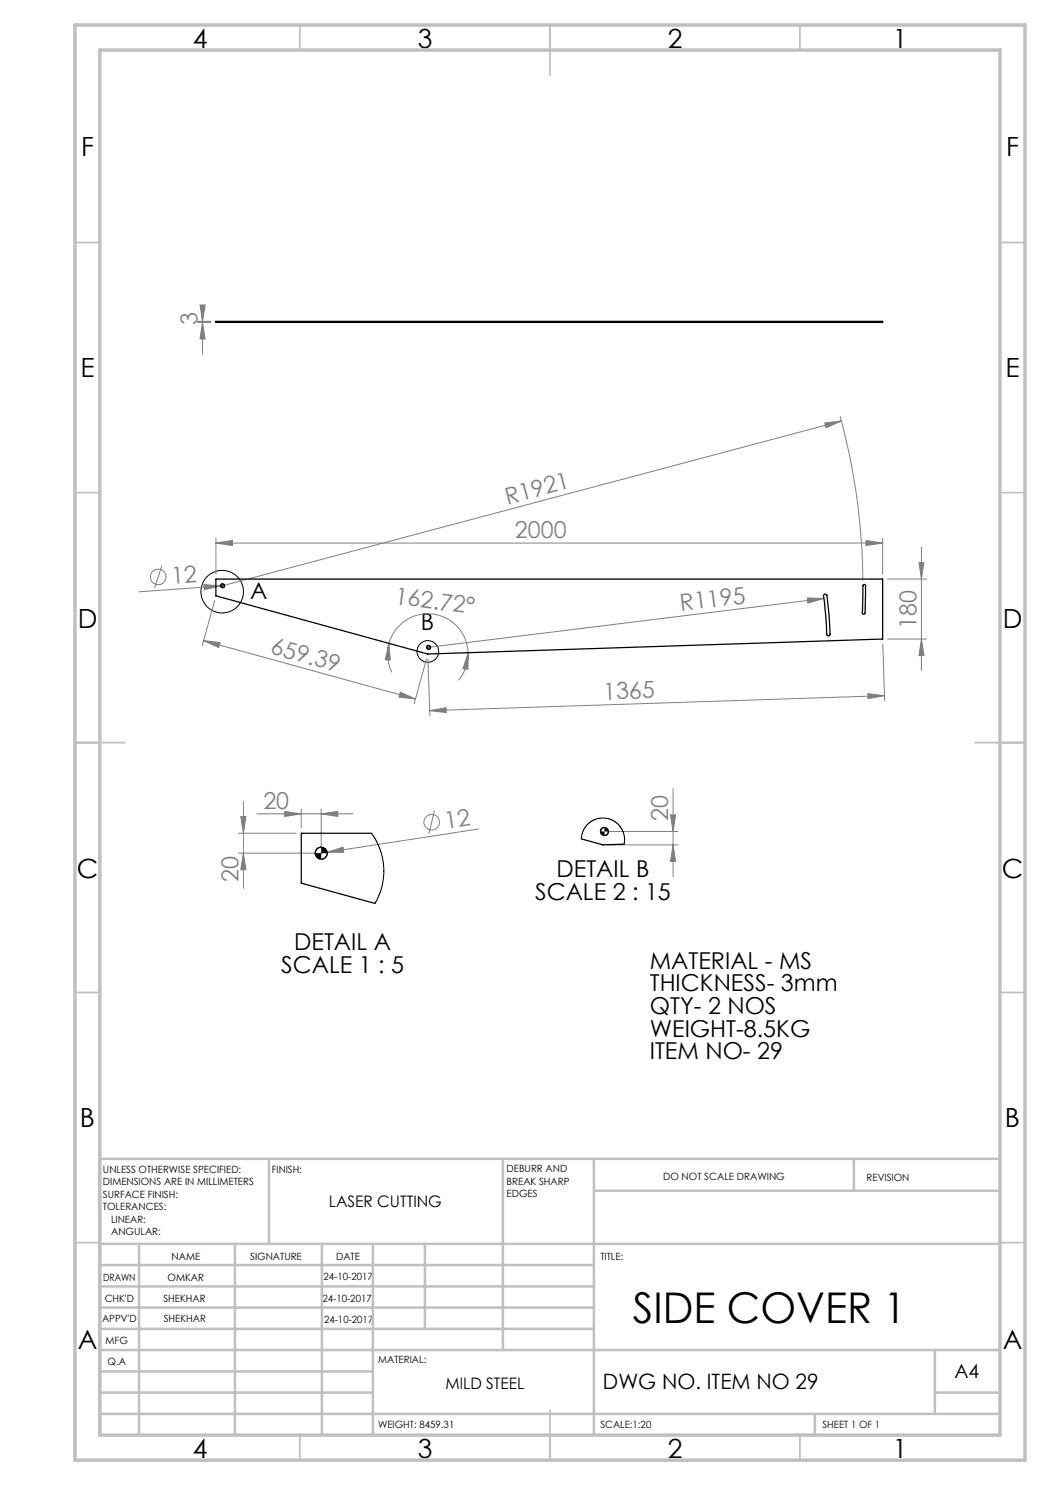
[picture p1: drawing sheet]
<svg xmlns="http://www.w3.org/2000/svg" width="210mm" height="297mm" viewBox="0 0 210 297" stroke-linecap="round" stroke-linejoin="round" font-family="sans-serif">
<g fill="none" stroke="#808080" stroke-width=".2">
<path d="M39.5 64.5h2.7M39.5 64.3h2.7M40 61h1l-.5 3.3zM40.5 61.2v9.6M40.5 64.5l.5 3.3h-1zM165 84.6l3.3-.4-3.1 1.3zM168 83.3a127.5 127.5 0 0 1 4.6 32.8M168.3 84.2l-123.8 33M32.4 113.1l-1.5 4.5M40.8 116.9l3.3 .3-3.2 .7zM43.2 108.6l3.3-.5v1zM43.2 107.6v7.2"/>
<path d="M43.2 108.6h133.3M44.1 117.2l-16.3 1.2M44.9 117.1l-.8 .1M161.5 119.6l3.3 .1-3.2 .9zM164.8 119.7l-79.1 9.8M173.2 108.1l3.3 .5-3.3 .5zM176.5 107.6v7.2M177.5 115.8h7.8M183.8 112.5h1l-.5 3.3zM184.3 109.5v24.7M40.7 128.1l3.3 .4-.3 1zM40.7 128.1l42.4 11.7"/>
<path d="M42.9 120.1l-2.4 9M77.8 128.7l.3 3.3-1.1-.1zM77.8 128.7a8.1 8.1 0 0 1 8.7-5.9 8.1 8.1 0 0 1 7.1 7.8M77.8 128.7a8 8 0 0 0 .6 5.8M80 138.4l3.1 1.4-3.3-.4zM85.3 131.8l-2.5 9M85.6 131.8l.4 11.3M93.6 130.6v3.3l-1-.2zM93.6 130.6a8.1 8.1 0 0 1-1.9 5.5M173.6 138.7l3.3 .4-3.3 .6zM176.6 128.8l.3 11.3M176.9 139.1l-91 3"/>
<path d="M177.5 127.8h7.8M184.3 127.8l.5 3.3h-1zM85.9 142.1l3.3-.6 .1 1zM134.6 157.7v17.6M47.7 170.6h15.6M47.7 166.6h11.5M48.2 163.3h1l-.5 3.3zM48.7 160.3v17.4M48.7 170.6l.5 3.4h-1zM51.4 162.8h19.2M56.9 162.3l3.4 .5-3.4 .5zM60.3 161.8v3.8"/>
<path d="M64.2 162.8l3.4-.5v1zM64.2 161.8v7.8M65.4 170.5l3.2-1.1 .2 1.1zM65.4 170.5l-2.4 .3M86.9 162.1l-1.1 4.7M95.7 165.8l-30.3 4.7M121.6 169h14M121.9 166.3h13.7M134.1 163h1l-.5 3.3zM134.6 169l.5 3.3h-1z"/>
<circle cx="31.6" cy="115.4" r="1.56"/>
<circle cx="86.3" cy="164.4" r="1.56"/>
</g>
<g fill="none" stroke="#000" stroke-width=".2">
<path d="M44.5 116.8l-.3 .1-.1 .3M44.9 117.2l-.1 .2-.3 .1M85.7 129.1l-.3 .1-.1 .3M86.1 129.5l-.1 .2-.3 .2M64.2 169.4a1.2 1.2 0 0 0-1.2 1.2M65.4 170.6v.2a1.24 1.24 0 0 1-1.2 1M120.9 165.5a.84 .84 0 0 0-.8 .8M121.7 166.3a.84 .84 0 0 1-.8 .8"/>
<circle cx="44.4" cy="118.3" r="4.3"/>
<circle cx="85.6" cy="130.3" r="2.16"/>
</g>
<g fill="none" stroke="#c0c0c0" stroke-width=".35">
<path d="M60 5v5M110 5v10M160 5v5M15 48.5h5M200 48.5h5M15 98.5h5M200 98.5h5M15 148.5h10M195 148.5h10M15 198.5h5M200 198.5h5M15 248.5h5"/>
<path d="M200 248.5h5M60 287v5M110 282v10M160 287v5"/>
</g>
<g fill="none" stroke="#c0c0c0" stroke-width=".5">
<path d="M53.8 231.8v17M100.6 231.8v38.2M118.8 231.8v55.2M118.8 238.2h81.2M170.8 231.8v6.4M200 231.8h-180v55.2M20 248.8h180M20 257.3h98.8M20 253h98.8M27.8 248.8v38.2M47 248.8v38.2M64.4 248.8v38.2"/>
<path d="M74.6 248.8v38.2M85 248.8v17M20 265.8h98.8M20 261.5h98.8M20 278.5h54.6M20 274.3h54.6M20 270h180M187 278.5h13M187 270v12.8M20 282.8h180M163 282.8v4.2"/>
</g>
<path d="M15 5h190v287h-190zM20 10h180v277h-180z" fill="none" stroke="#c0c0c0" stroke-width=".7"/>
<path d="M44.1 117.2l.1 .2 .3 .1v-.3zM44.5 116.8v.4h.4l-.2-.4zM85.3 129.5v.1l.4 .3v-.4zM85.7 129.1v.4h.4l-.1-.3zM63 170.6v.2a1.24 1.24 0 0 0 1.2 1v-1.2zM64.2 169.4v1.2h1.2a1.2 1.2 0 0 0-1.2-1.2zM120.1 166.3a.84 .84 0 0 0 .8 .8v-.8zM120.9 165.5v.8h.8a.84 .84 0 0 0-.8-.8z" fill="#000"/>
<g fill="#808080">
<path d="M40.8 116.9l3.3 .3-3.2 .7z"/>
<path d="M161.5 119.6l3.3 .1-3.2 .9z"/>
<path d="M65.4 170.5l3.2-1.1 .2 1.1z"/>
<path d="M165 84.6l3.3-.4-3.1 1.3z"/>
<path d="M80 138.4l3.1 1.4-3.3-.4zM40.7 128.1l3.3 .4-.3 1z"/>
<path d="M93.6 130.6v3.3l-1-.2zM77.8 128.7l.3 3.3-1.1-.1z"/>
<path d="M64.2 162.8l3.4-.5v1zM56.9 162.3l3.4 .5-3.4 .5z"/>
<path d="M173.6 138.7l3.3 .4-3.3 .6zM85.9 142.1l3.3-.6 .1 1z"/>
<path d="M40.5 64.5l.5 3.3h-1zM40 61h1l-.5 3.3zM48.7 170.6l.5 3.4h-1zM48.2 163.3h1l-.5 3.3zM134.6 169l.5 3.3h-1zM134.1 163h1l-.5 3.3z"/>
<path d="M183.8 112.5h1l-.5 3.3zM184.3 127.8l.5 3.3h-1z"/>
<path d="M43.2 108.6l3.3-.5v1zM173.2 108.1l3.3 .5-3.3 .5z"/>
</g>
<g fill="none" stroke="#000" stroke-width=".25">
<path d="M43.2 64.3h133.3v.2h-133.3zM43.2 115.8h133.3v12l-91 3-42.3-11.6zM164.8 118.9a.35 .35 0 0 1 .6 .2l.3 2.9a19.4 19.4 0 0 1 .2 5.1 .33 .33 0 0 1-.3 0 .33 .33 0 0 1-.3-.2l-.2-3.9-.4-3.8zM172.6 117a.26 .26 0 0 1 .3-.1 .26 .26 0 0 1 .2 .3l-.1 5.4a.27 .27 0 0 1-.3 .3 .27 .27 0 0 1-.2-.3zM74.3 166.6h-14v10l14.7 4.1M116.3 167.8l4.3 1.2 4.2-.2"/>
<circle cx="44.5" cy="117.2" r=".39"/>
<circle cx="85.7" cy="129.5" r=".39"/>
<circle cx="64.2" cy="170.7" r="1.2"/>
<circle cx="120.9" cy="166.3" r=".79"/>
</g>
<path d="M74.3 166.6l.9 1.5 .9 1.9 .4 1.6 .3 1.9-.1 1.9-.3 1.9-.6 1.9-.8 1.5M116.3 167.8v-.8l.4-1 .5-.8 .6-.6 1.6-.8 1.7-.2 .9 .2 .9 .4 1.3 1.4 .6 1.5v1.7" fill="none" stroke="#000" stroke-width=".2"/>
<text font-size="8.5" x="126.6" y="264.5">SIDE COVER 1</text>
<g font-size="5.3">
<text x="38.5" y="9.5">4</text>
<text x="83.5" y="9.5">3</text>
<text x="133.6" y="9.5">2</text>
<text x="178.6" y="9.5">1</text>
<text x="16.2" y="31.3">F</text>
<text x="201.2" y="31.3">F</text>
<text x="16.1" y="75.5">E</text>
<text x="201.1" y="75.5">E</text>
<text x="15.5" y="125.5">D</text>
<text x="200.5" y="125.5">D</text>
<text x="15.4" y="175.5">C</text>
<text x="200.4" y="175.5">C</text>
<text x="16" y="225.5">B</text>
<text x="201" y="225.5">B</text>
<text x="15.5" y="269.8">A</text>
<text x="200.5" y="269.8">A</text>
<text x="38.5" y="291.5">4</text>
<text x="83.5" y="291.5">3</text>
<text x="133.6" y="291.5">2</text>
<text x="178.6" y="291.5">1</text>
</g>
<g font-size="4.7" fill="#808080">
<text x="39.5" y="65" transform="rotate(-90 39.5 65)">3</text>
<text x="101.5" y="100.9" transform="rotate(-15 101.5 100.9)">R1921</text>
<text x="103" y="107.6">2000</text>
<text x="34.3" y="116.9" transform="rotate(-4 34.3 116.9)">12</text>
<text x="78.8" y="120.7" transform="rotate(8 78.8 120.7)">162.72°</text>
<text x="136.2" y="122.2" transform="rotate(-7 136.2 122.2)">R1195</text>
<text x="183.3" y="125.9" transform="rotate(-90 183.3 125.9)">180</text>
<text x="53.9" y="130.7" transform="rotate(15 53.9 130.7)">659.39</text>
<text x="120.7" y="140" transform="rotate(-2 120.7 140)">1365</text>
<text x="52.7" y="161.8">20</text>
<text x="89.2" y="165.7" transform="rotate(-9 89.2 165.7)">12</text>
<text x="133.6" y="164.2" transform="rotate(-90 133.6 164.2)">20</text>
<text x="47.7" y="176.4" transform="rotate(-90 47.7 176.4)">20</text>
</g>
<g font-size="4.7">
<text x="50" y="119.7">A</text>
<text x="84.2" y="125.9">B</text>
<text x="107" y="179.9">SCALE 2 : 15</text>
<text x="111.3" y="175.4">DETAIL B</text>
<text x="58.8" y="190">DETAIL A</text>
<text x="56.2" y="194.5">SCALE 1 : 5</text>
<text x="130" y="193.7">MATERIAL - MS</text>
<text x="130" y="198.3">THICKNESS- 3mm</text>
<text x="130" y="202.8">QTY- 2 NOS</text>
<text x="130" y="207.3">WEIGHT-8.5KG</text>
<text x="130" y="211.9">ITEM NO- 29</text>
</g>
<text font-size="4.2" x="120.6" y="277.9">DWG NO. ITEM NO 29</text>
<text font-size="3.9" x="190.9" y="275.5">A4</text>
<g font-size="3.2">
<text x="65.8" y="241.4">LASER CUTTING</text>
<text x="89.1" y="277.9">MILD STEEL</text>
</g>
<g font-size="2">
<text x="20.6" y="234.6">UNLESS OTHERWISE SPECIFIED:</text>
<text x="20.6" y="237.1">DIMENSIONS ARE IN MILLIMETERS</text>
<text x="20.6" y="239.6">SURFACE FINISH:</text>
<text x="54.4" y="234.6">FINISH:</text>
<text x="101.3" y="234.5">DEBURR AND</text>
<text x="101.3" y="237">BREAK SHARP</text>
<text x="101.3" y="239.5">EDGES</text>
<text x="132.6" y="236">DO NOT SCALE DRAWING</text>
<text x="173.3" y="236.2">REVISION</text>
<text x="20.6" y="242.1">TOLERANCES:</text>
<text x="22.2" y="244.6">LINEAR:</text>
<text x="22.2" y="247.1">ANGULAR:</text>
<text x="34.3" y="252">NAME</text>
<text x="50" y="251.9">SIGNATURE</text>
<text x="67.2" y="251.9">DATE</text>
<text x="120.1" y="251.9">TITLE:</text>
<text x="20.6" y="256.1">DRAWN</text>
<text x="33.5" y="256.1">OMKAR</text>
<text x="64.7" y="255.9">24-10-2017</text>
<text x="20.9" y="260.3">CHK'D</text>
<text x="32.7" y="260.3">SHEKHAR</text>
<text x="64.5" y="260.3">24-10-2017</text>
<text x="20.4" y="264.4">APPV'D</text>
<text x="21.1" y="268.8">MFG</text>
<text x="32.8" y="264.4">SHEKHAR</text>
<text x="64.8" y="264.6">24-10-2017</text>
<text x="21.5" y="273">Q.A</text>
<text x="75.6" y="272.5">MATERIAL:</text>
<text x="75.6" y="285.5">WEIGHT: 8459.31</text>
<text x="120.1" y="285.6">SCALE:1:20</text>
<text x="164.5" y="285.6">SHEET 1 OF 1</text>
</g>
</svg>
